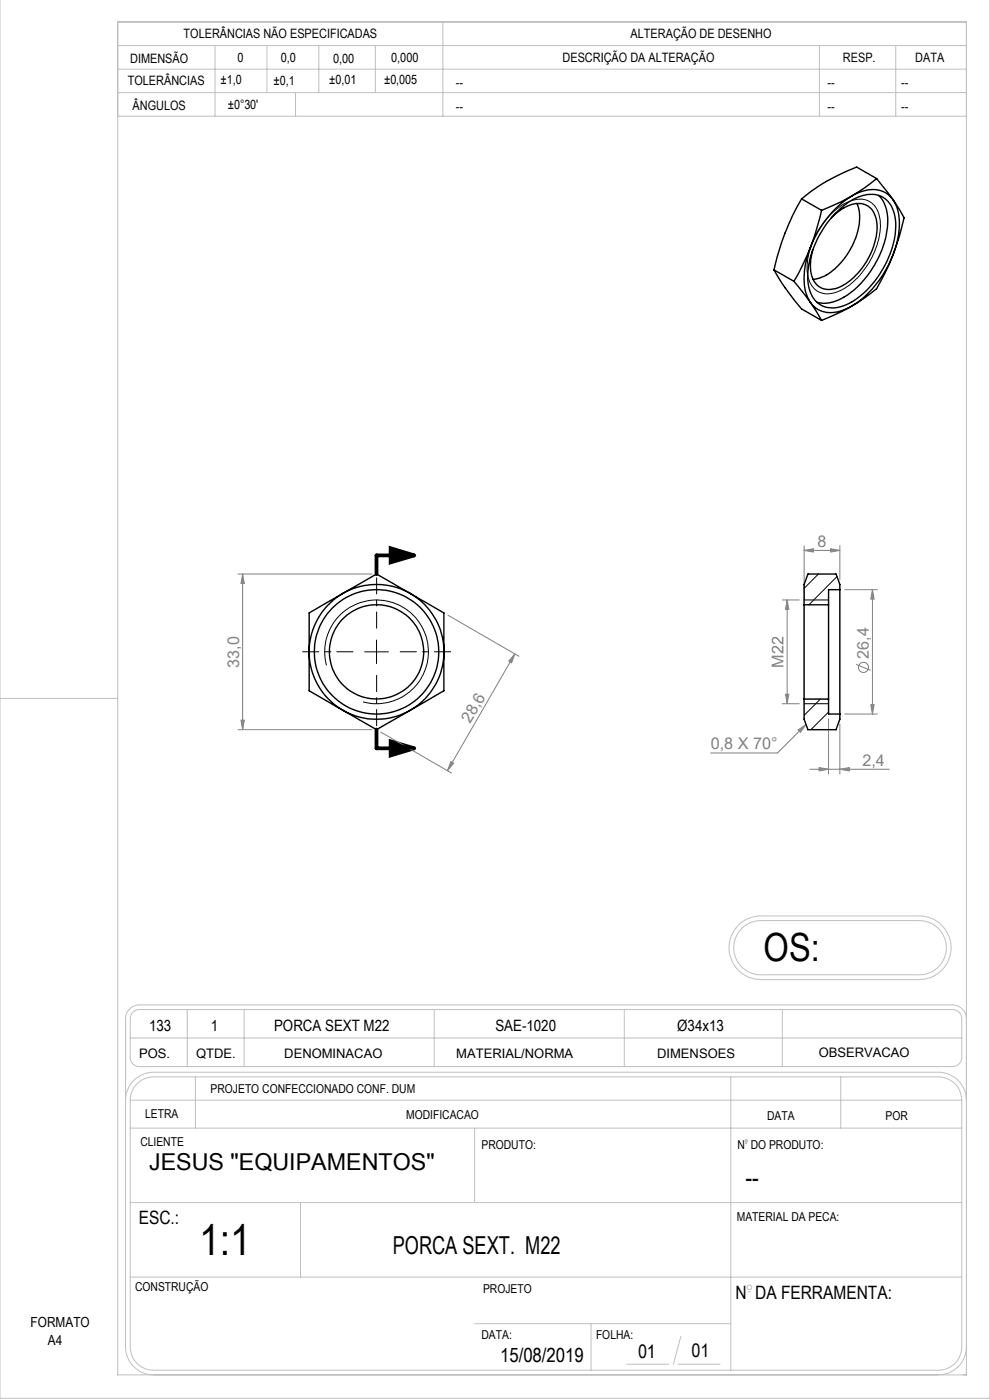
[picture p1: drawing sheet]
<svg xmlns="http://www.w3.org/2000/svg" width="210mm" height="297mm" viewBox="0 0 210 297" stroke-linecap="round" stroke-linejoin="round" font-family="sans-serif">
<g fill="none" stroke="#808080" stroke-width=".21">
<path d="M170.6 116.8l1.9-.4v.7zM170.6 115.8v11.5M170.6 116.8h7.6M176.2 116.4l2 .4-2 .3zM178.2 115.8v7.2M50.5 121.8h28.4M51.5 121.8l.3 2h-.7zM51.5 121.8v33M95 130.5l15.1 8.7M109.2 138.7l-14.3 24.8M109.2 138.7l-.7 1.9-.6-.3zM165.9 127.3h3.6"/>
<path d="M167 127.3l.3 2h-.7zM167 127.3v22M179.2 125.1h6.9M185.1 125.1l.3 2h-.7zM185.1 125.1v26.4M50.5 154.8h28.4M51.1 152.8h.7l-.3 2zM80.8 155.3l15 8.7M165.9 149.3h3.6M166.6 147.3h.7l-.3 2zM169.3 154.9l1.7-1.2-1.2 1.7zM171 153.7l-6.1 6h-14.2"/>
<path d="M175.8 152.5v11.7M178.2 153.6v10.6M179.2 151.5h6.9M181.6 141l3.1 1.2M184.7 149.5h.7l-.3 2zM95.6 161.6l.6 .3-1.3 1.6zM171.8 163.2h16.9M173.7 162.8l2.1 .4-2.1 .3zM178.2 163.2l2-.4v.7z"/>
<circle cx="183.2" cy="141.6" r="1.07"/>
</g>
<path d="M176.2 45.5a8.8 8.8 0 0 1 7-3.2 4.7 4.7 0 0 1 3.5 5 16.7 16.7 0 0 1-8.4 14.3 4.6 4.6 0 0 1-5.8-.6 8.2 8.2 0 0 1-.9-7.2 18.1 18.1 0 0 1 4.6-8.3zM77.4 138.3h5M79.9 135.8v5M170.6 127.3h5.2M69.3 141.1a11 11 0 0 1 9.6-13.8 11 11 0 0 1 11.9 11.9 11 11 0 0 1-13.8 9.7M170.6 149.3h5.2" fill="none" stroke="#000" stroke-width=".21"/>
<path d="M82.9 116.3l5 1.5-5 1.5zM82.9 157.3l5 1.4-5 1.6z" fill="none" stroke="#000" stroke-width=".8" stroke-linecap="butt"/>
<g fill="none" stroke="#c0c0c0" stroke-width=".21">
<path d="M210 -.1v296.7h-210v-296.6M25 4.7h180v287h-180zM25 9.7h180M25 19.6h180M25 14.7h180M45.6 9.7v15M56.6 9.7v9.9M62.7 19.6v5.1M67.6 9.7v9.9M79.6 9.7v9.9M93.9 4.7v20M173.8 9.7v15"/>
<path d="M190 9.7v15M25 24.7h180M0 148.2h25M156.7 196.2l.5-.5a6.7 6.7 0 0 1 4.2-1.4h33.6a6.8 6.8 0 0 1 6.8 6.8 6.8 6.8 0 0 1-6.8 6.7h-33.6a6.8 6.8 0 0 1-6.2-4.2 6.8 6.8 0 0 1 1.5-7.4zM157.4 196.9l.2-.2a5.6 5.6 0 0 1 3.8-1.4h33.6a5.8 5.8 0 0 1 5.7 5.7 5.8 5.8 0 0 1-5.7 5.8h-33.6a5.8 5.8 0 0 1-5.3-3.6 5.8 5.8 0 0 1 1.3-6.3zM28.3 214.7l1.1-.5h172.8a1.93 1.93 0 0 1 1.8 1.9v8.4a1.93 1.93 0 0 1-2 1.8h-172.4a1.92 1.92 0 0 1-2-2v-8.2a1.81 1.81 0 0 1 .7-1.4zM39.7 214.2v12.1M51.8 214.2v12.1M92.1 214.2v12.1M132.4 214.2v12.1M165.9 214.2v12.1M205 216.1a2.94 2.94 0 0 0-3-2.9h-172.4a2.94 2.94 0 0 0-3 2.9v69.6a6 6 0 0 0 6 6"/>
<path d="M26.6 233.4a6 6 0 0 1 6-5.9h166.5a6 6 0 0 1 5.9 5.9M27.6 233.4a4.9 4.9 0 0 1 5-4.9h166.5a4.9 4.9 0 0 1 4.9 4.9M27.6 233.4v52.3a4.9 4.9 0 0 0 5 5h166.5a4.9 4.9 0 0 0 4.9-5v-52.3M27.6 239.3h176.4M27.6 233.4h176.4M27.6 220.2h176.4M41.5 228.5v10.8M100.7 239.3v15.8M155 228.5v62.2M178.3 228.5v10.8M27.6 255.1h176.4M63.7 255.1v15.8"/>
<path d="M158.2 242.6h.2M27.6 270.9h176.4M158.7 274h.5M100.7 280.8h54.3M125.4 280.8v9.9M133 289.4h8.9M143.8 289.4h8.9M144.4 283.5l-1.6 5.9M205 285.7a6 6 0 0 1-5.9 6"/>
<circle cx="158.3" cy="242.1" r=".25"/>
<circle cx="159" cy="273.1" r=".5"/>
</g>
<path d="M74.9 138.3h-10.7M79.9 133.3v-10.7M84.9 138.3h10.7M79.9 143.3v10.7" fill="none" stroke="#000" stroke-width=".21" stroke-dasharray="15.2 1.3 1.3 1.3" stroke-dashoffset="11.8"/>
<path d="M87.9 117.8h-8v4M79.9 154.8v3.9h8" fill="none" stroke="#000" stroke-width=".8"/>
<path d="M82.9 116.3l5 1.5-5 1.5zM82.9 157.3l5 1.4-5 1.6z" fill="#000"/>
<g fill="#808080">
<path d="M170.6 116.8l1.9-.4v.7zM176.2 116.4l2 .4-2 .3zM169.3 154.9l1.7-1.2-1.2 1.7zM173.7 162.8l2.1 .4-2.1 .3zM178.2 163.2l2-.4v.7z"/>
<path d="M95.6 161.6l.6 .3-1.3 1.6zM109.2 138.7l-.7 1.9-.6-.3z"/>
<path d="M51.1 152.8h.7l-.3 2zM51.5 121.8l.3 2h-.7z"/>
<path d="M166.6 147.3h.7l-.3 2zM167 127.3l.3 2h-.7z"/>
<path d="M185.1 125.1l.3 2h-.7zM184.7 149.5h.7l-.3 2z"/>
</g>
<g fill="none" stroke="#000" stroke-width=".3">
<path d="M185.9 37.9l-4.2-2.4a39.3 39.3 0 0 0-11.7 6.7M185.9 37.9l-2.6 2-2.6 1.7M185.9 37.9l3.5 4.5M164.2 57.3a47.6 47.6 0 0 0 5.8 8.2l4.3 2.5M164.2 57.3l4.2 2.4M168.4 59.7l3.5 4.5M170 42.2a50.7 50.7 0 0 0-5.8 15.1M170 42.2l4.3 2.4M171.9 52.5l-1.6 3.7-1.9 3.5M171.9 52.5a14.9 14.9 0 0 0-.7 10.3l.7 1.4M174.3 44.6l-1.2 4.5-1.2 3.4M176.2 46.3a8.2 8.2 0 0 1 6.6-3.1 4 4 0 0 1 3.1 3.8 14.8 14.8 0 0 1-8.3 14.1 4 4 0 0 1-5.6-3.5 11.5 11.5 0 0 1 .4-4.7"/>
<path d="M177.4 45.1a10.8 10.8 0 0 1 8-3.9 5.3 5.3 0 0 1 4.5 5.1 19.3 19.3 0 0 1-5.2 14.4 12.1 12.1 0 0 1-8.1 4.6 5.1 5.1 0 0 1-5.1-4.8 19.2 19.2 0 0 1 5.4-14.9zM180.7 41.6a22.3 22.3 0 0 0-8.8 10.9M180.7 41.6a7 7 0 0 1 7.4-.5l1.3 1.3M180.7 41.6l-2.4 1.3-4 1.7M181.8 43.2a11.1 11.1 0 0 1-1.3 9.4 12.2 12.2 0 0 1-7.4 6.6l-.6 .1M186.4 41.4a8.8 8.8 0 0 1 1.6 8.2 20.5 20.5 0 0 1-9.6 13.8 7 7 0 0 1-5.1 .7M189.4 42.4a11.8 11.8 0 0 1 .7 9.5l-.7 2.1M189.4 54a22.6 22.6 0 0 1-8.7 10.9M189.4 42.4l2.4 3.8-1.1 4-1.3 3.8M189.4 54l-1.6 3.7-1.9 3.5-2.6 2-2.6 1.7M171.9 64.2a5.7 5.7 0 0 0 7.1 1.6l1.7-.9M171.9 64.2l2.4 3.8"/>
<path d="M180.7 64.9l-2.4 1.3-4 1.8M65.6 138.3a14.4 14.4 0 0 0 7.1 12.4M65.6 138.3v8.2l7.1 4.2M72.7 125.9a14.4 14.4 0 0 1 14.3 0M72.7 125.9a14.4 14.4 0 0 0-7.1 12.4M72.7 125.9l7.2-4.1 7.1 4.1M72.7 125.9l-7.1 4.1v8.3M87 125.9a14.4 14.4 0 0 1 7.2 12.4M87 125.9l7.2 4.1v8.3M94.2 138.3a14.2 14.2 0 0 1-7.2 12.4M94.2 138.3v8.2l-7.2 4.2M170.6 128.3v20"/>
<path d="M170.6 128.3h5.2M175.8 128.3v20M178.2 125.1v26.4M178.2 125.1h-2.4v3.2M178.2 125.1v-1.1l-.9-2.2h-5.9l-.8 2.2v4.3M72.7 150.7a14.4 14.4 0 0 0 14.3 0M72.7 150.7l7.2 4.1 7.1-4.1M170.6 148.3v4.3l.8 2.2h5.9l.9-2.2v-1.1M170.6 148.3h5.2M175.8 148.3v3.2h2.4"/>
<circle cx="79.9" cy="138.3" r="13.2"/>
<circle cx="79.9" cy="138.3" r="10"/>
</g>
<path d="M173.6 121.8l-3 3M177.6 122.3l-6 6M174 148.3l-3.4 3.5M175.8 151.1l-3.8 3.7" fill="none" stroke="#000" stroke-width=".21"/>
<text font-size="9.4" x="42.2" y="266.1">1:1</text>
<text font-size="8.2" x="162" y="203.8">OS:</text>
<text font-size="5.9" x="158.1" y="251.9">--</text>
<text font-size="5.3" x="83.3" y="265.9">PORCA SEXT. M22</text>
<text font-size="4.9" x="31.6" y="248.2">JESUS &quot;EQUIPAMENTOS&quot;</text>
<text font-size="4.2" x="106.1" y="288.9">15/08/2019</text>
<g font-size="4.1">
<text x="146.7" y="287.9">01</text>
<text x="135.3" y="288.1">01</text>
</g>
<g font-size="3.9">
<text x="29.4" y="259.7">ESC.:</text>
<text x="156" y="275.6">N DA FERRAMENTA:</text>
</g>
<g font-size="3.4" fill="#808080">
<text x="173.4" y="116">8</text>
<text x="50.7" y="141.6" transform="rotate(-90 50.7 141.6)">33,0</text>
<text x="166.2" y="141.6" transform="rotate(-90 166.2 141.6)">M22</text>
<text x="184.3" y="139.8" transform="rotate(-90 184.3 139.8)">26,4</text>
<text x="99.8" y="153.6" transform="rotate(-60 99.8 153.6)">28,6</text>
<text x="150.8" y="158.9">0,8 X 70°</text>
<text x="182.9" y="162.4">2,4</text>
</g>
<g font-size="3.3">
<text x="31.6" y="218.8">133</text>
<text x="44.7" y="218.8">1</text>
<text x="58.1" y="218.8">PORCA SEXT M22</text>
<text x="105.1" y="218.8">SAE-1020</text>
<text x="143.7" y="218.8">Ø34x13</text>
</g>
<g font-size="3">
<text x="6.5" y="281.4">FORMATO</text>
<text x="10.2" y="285.4">A4</text>
</g>
<g font-size="2.8">
<text x="29.5" y="224.4">POS.</text>
<text x="41.6" y="224.4">QTDE.</text>
<text x="60.3" y="224.4">DENOMINACAO</text>
<text x="96.8" y="224.4">MATERIAL/NORMA</text>
<text x="139.4" y="224.3">DIMENSOES</text>
<text x="173.7" y="224.2">OBSERVACAO</text>
</g>
<g font-size="2.7">
<text x="38.9" y="8.1">TOLERÂNCIAS NÃO ESPECIFICADAS</text>
<text x="133.8" y="8.1">ALTERAÇÃO DE DESENHO</text>
<text x="27.6" y="13.4">DIMENSÃO</text>
<text x="46.8" y="17.8">±1,0</text>
<text x="50.4" y="13.1">0</text>
<text x="58" y="18">±0,1</text>
<text x="59.6" y="13.2">0,0</text>
<text x="69.8" y="17.8">±0,01</text>
<text x="70.7" y="13.3">0,00</text>
<text x="81.5" y="17.9">±0,005</text>
<text x="83" y="13.2">0,000</text>
<text x="119.3" y="13.2">DESCRIÇÃO DA ALTERAÇÃO</text>
<text x="178.8" y="13.2">RESP.</text>
<text x="194.2" y="13.2">DATA</text>
<text x="27.1" y="18.1">TOLERÂNCIAS</text>
<text x="28.1" y="23.2">ÂNGULOS</text>
<text x="48.3" y="23.1">±0°30'</text>
<text x="96.7" y="18.5">--</text>
<text x="96.7" y="23.5">--</text>
<text x="175.5" y="18.5">--</text>
<text x="175.5" y="23.5">--</text>
<text x="191.1" y="18.5">--</text>
<text x="191.1" y="23.5">--</text>
</g>
<g font-size="2.6">
<text x="44.7" y="231.9">PROJETO CONFECCIONADO CONF. DUM</text>
<text x="30.8" y="237.2">LETRA</text>
<text x="86.2" y="237.3">MODIFICACAO</text>
<text x="162.7" y="237.6">DATA</text>
<text x="187.8" y="237.6">POR</text>
<text x="29.8" y="243.1">CLIENTE</text>
<text x="102.1" y="243.7">PRODUTO:</text>
<text x="156.4" y="243.7">N DO PRODUTO:</text>
<text x="156.3" y="259.1">MATERIAL DA PECA:</text>
<text x="28.7" y="273.8">CONSTRUÇÃO</text>
<text x="102.5" y="274.2">PROJETO</text>
<text x="102.1" y="284.1">DATA:</text>
<text x="126.4" y="284.1">FOLHA:</text>
</g>
</svg>
